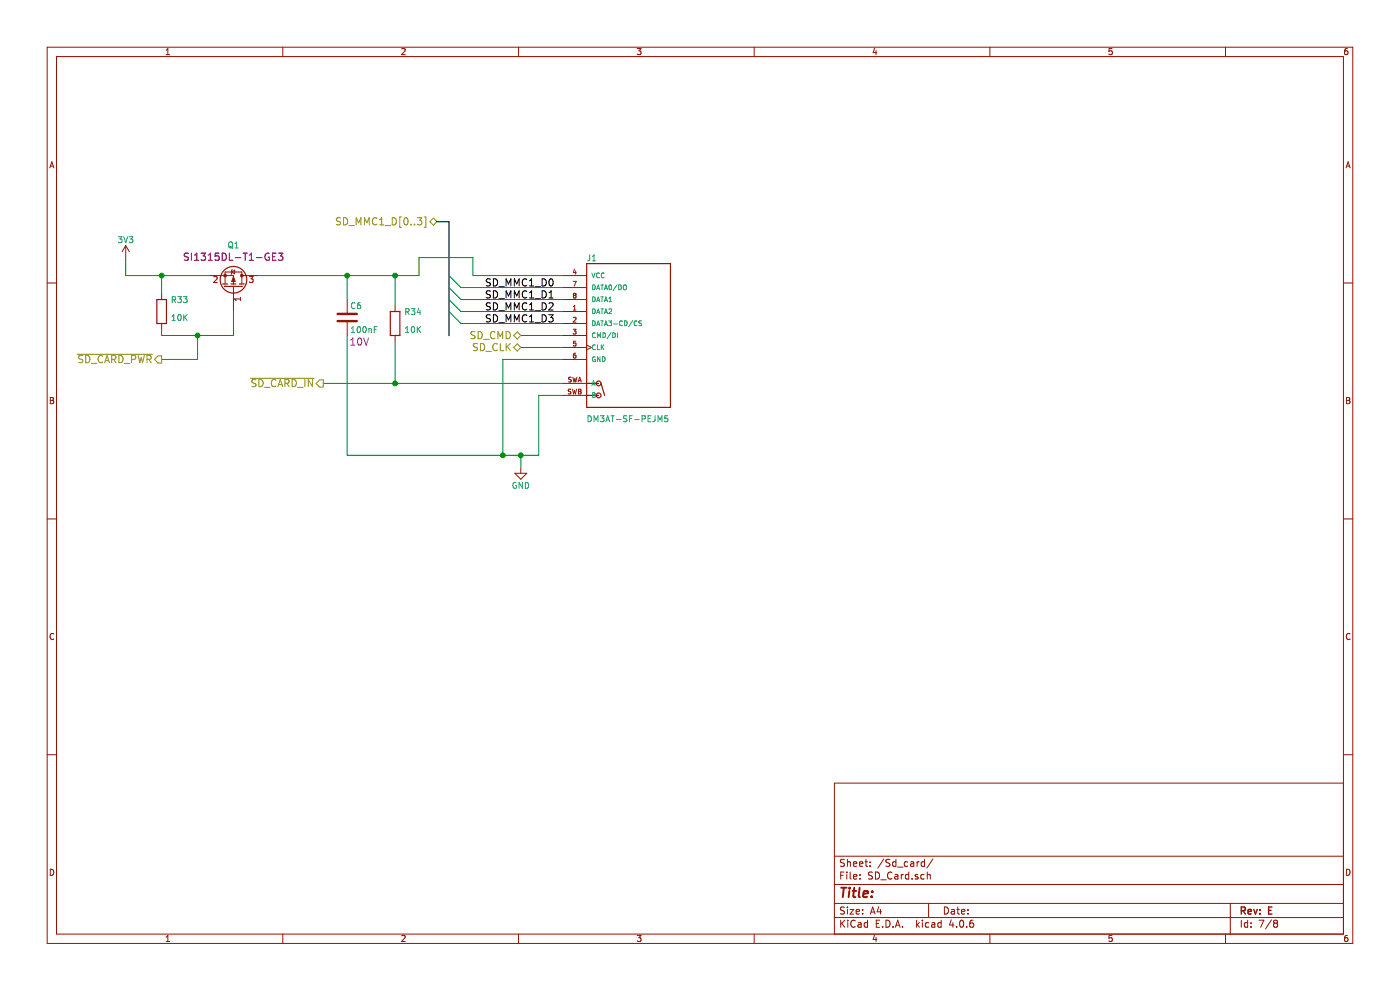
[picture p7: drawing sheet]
EESchema Schematic File Version 2
LIBS:device
LIBS:stm32
LIBS:power
LIBS:transistors
LIBS:conn
LIBS:linear
LIBS:regul
LIBS:74xx
LIBS:cmos4000
LIBS:adc-dac
LIBS:memory
LIBS:xilinx
LIBS:microcontrollers
LIBS:dsp
LIBS:microchip
LIBS:analog_switches
LIBS:motorola
LIBS:texas
LIBS:intel
LIBS:audio
LIBS:interface
LIBS:digital-audio
LIBS:philips
LIBS:display
LIBS:cypress
LIBS:siliconi
LIBS:opto
LIBS:atmel
LIBS:contrib
LIBS:valves
LIBS:74xgxx
LIBS:ac-dc
LIBS:actel
LIBS:allegro
LIBS:Altera
LIBS:analog_devices
LIBS:battery_management
LIBS:bbd
LIBS:brooktre
LIBS:cmos_ieee
LIBS:dc-dc
LIBS:diode
LIBS:elec-unifil
LIBS:ESD_Protection
LIBS:ftdi
LIBS:gennum
LIBS:graphic
LIBS:hc11
LIBS:ir
LIBS:Lattice
LIBS:logo
LIBS:maxim
LIBS:mechanical
LIBS:microchip_dspic33dsc
LIBS:microchip_pic10mcu
LIBS:microchip_pic12mcu
LIBS:microchip_pic16mcu
LIBS:microchip_pic18mcu
LIBS:microchip_pic32mcu
LIBS:motor_drivers
LIBS:motors
LIBS:msp430
LIBS:nordicsemi
LIBS:nxp_armmcu
LIBS:onsemi
LIBS:Oscillators
LIBS:Power_Management
LIBS:powerint
LIBS:pspice
LIBS:references
LIBS:relays
LIBS:rfcom
LIBS:sensors
LIBS:silabs
LIBS:stm8
LIBS:supertex
LIBS:switches
LIBS:transf
LIBS:ttl_ieee
LIBS:video
LIBS:wiznet
LIBS:Worldsemi
LIBS:Xicor
LIBS:zetex
LIBS:Zilog
LIBS:Power-SchDoc-cache
LIBS:DM3AT-SF-PEJM5
LIBS:MinimumMeadow_RevE-cache
EELAYER 25 0
EELAYER END
$Descr A4 11693 8268
encoding utf-8
Sheet 7 8
Title ""
Date ""
Rev "E"
Comp ""
Comment1 ""
Comment2 ""
Comment3 ""
Comment4 ""
$EndDescr
$Comp
L DM3AT-SF-PEJM5 J1
U 1 1
P 4900 2800
F 0 "J1" H 4900 3421 50  0000 L BNN
F 1 "DM3AT-SF-PEJM5" H 4900 2078 50  0000 L BNN
F 2 "footprints:HRS_DM3AT-SF-PEJM5" H 4900 2800 50  0001 L BNN
F 3 "Good" H 4900 2800 50  0001 L BNN
F 4 "Hirose" H 4900 2800 60  0001 C CNN "Manufacturer"
F 5 "DM3AT-SF-PEJM5" H 4900 2800 60  0001 C CNN "Part Number"
F 6 "None" H 4900 2800 50  0001 L BNN "Package"
F 7 "DM3AT-SF-PEJM5" H 4900 2800 50  0001 L BNN "MP"
F 8 "DM3 Series 8 Position Right Angle SMT Push Push Ejection MicroSD Card Connector" H 4900 2800 50  0001 L BNN "Description"
F 9 "Hirose" H 4900 2800 50  0001 L BNN "MF"
F 10 "1.90 USD" H 4900 2800 50  0001 L BNN "Price"
	1    4900 2800
	1    0    0    -1  
$EndComp
$Comp
L GND #PWR053
U 1 1
P 4350 3900
F 0 "#PWR053" H 4350 3650 50  0001 C CNN
F 1 "GND" H 4350 3750 50  0000 C CNN
F 2 "" H 4350 3900 50  0000 C CNN
F 3 "" H 4350 3900 50  0000 C CNN
	1    4350 3900
	1    0    0    -1  
$EndComp
$Comp
L R R34
U 1 1
P 3300 2700
F 0 "R34" H 3450 2800 50  0000 C CNN
F 1 "10K" H 3450 2650 50  0000 C CNN
F 2 "Resistors_SMD:R_0603_HandSoldering" V 3230 2700 50  0001 C CNN
F 3 "" H 3300 2700 50  0000 C CNN
F 4 "Value" H 3300 2700 60  0001 C CNN "Test something"
F 5 "Value" H 3300 2700 60  0001 C CNN "Fieldname"
F 6 "CRCW060310K0FKEAHP" V 3300 2700 60  0001 C CNN "Part Number"
F 7 "Vishay Dale" V 3300 2700 60  0001 C CNN "Manufacturer"
	1    3300 2700
	1    0    0    -1  
$EndComp
$Comp
L C C6
U 1 1
P 2900 2650
F 0 "C6" H 2925 2750 50  0000 L CNN
F 1 "100nF" H 2925 2550 50  0000 L CNN
F 2 "Capacitors_SMD:C_0603_HandSoldering" H 2938 2500 50  0001 C CNN
F 3 "" H 2900 2650 50  0000 C CNN
F 4 "AVX COrp" H 2900 2650 60  0001 C CNN "Manufacturer"
F 5 "0603ZC104KAT2A" H 2900 2650 60  0001 C CNN "Part Number"
F 6 "10V" H 3000 2450 60  0000 C CNN "Voltage"
	1    2900 2650
	1    0    0    -1  
$EndComp
$Comp
L 3V3 #PWR054
U 1 1
P 1050 2150
F 0 "#PWR054" H 1050 2000 50  0001 C CNN
F 1 "3V3" H 1050 2300 50  0000 C CNN
F 2 "" H 1050 2150 60  0000 C CNN
F 3 "" H 1050 2150 60  0000 C CNN
	1    1050 2150
	1    0    0    -1  
$EndComp
Wire Wire Line
	4700 3000 4200 3000
Wire Wire Line
	4200 3000 4200 3800
Wire Wire Line
	4700 3300 4500 3300
Wire Wire Line
	4500 3300 4500 3800
Wire Wire Line
	4500 3800 2900 3800
Wire Wire Line
	4350 3900 4350 3800
Connection ~ 4350 3800
Wire Wire Line
	3300 2850 3300 3200
Wire Wire Line
	2700 3200 4700 3200
Wire Wire Line
	3300 2300 3300 2550
Wire Wire Line
	2150 2300 3500 2300
Wire Wire Line
	2900 2300 2900 2500
Connection ~ 3300 2300
Wire Wire Line
	2900 3800 2900 2800
Connection ~ 4200 3800
Connection ~ 2900 2300
Wire Wire Line
	3850 2400 4700 2400
Wire Wire Line
	3850 2500 4700 2500
Wire Wire Line
	3850 2600 4700 2600
Wire Wire Line
	3850 2700 4700 2700
Wire Wire Line
	4700 2800 4350 2800
Wire Wire Line
	4700 2900 4350 2900
Text HLabel 4350 2900 0    60   BiDi ~ 0
SD_CLK
Text HLabel 4350 2800 0    60   BiDi ~ 0
SD_CMD
Text HLabel 2700 3200 0    60   Output ~ 0
~SD_CARD_IN
Connection ~ 3300 3200
Wire Bus Line
	3750 1850 3750 2800
Text HLabel 3650 1850 0    60   BiDi ~ 0
SD_MMC1_D[0..3]
Wire Bus Line
	3750 1850 3650 1850
Entry Wire Line
	3750 2400 3850 2500
Entry Wire Line
	3750 2500 3850 2600
Entry Wire Line
	3750 2600 3850 2700
Wire Wire Line
	3500 2150 3950 2150
Wire Wire Line
	3500 2300 3500 2150
Wire Wire Line
	3950 2150 3950 2300
Wire Wire Line
	3950 2300 4700 2300
Entry Wire Line
	3750 2300 3850 2400
Text Label 4050 2400 0    60   ~ 0
SD_MMC1_D0
Text Label 4050 2500 0    60   ~ 0
SD_MMC1_D1
Text Label 4050 2600 0    60   ~ 0
SD_MMC1_D2
Text Label 4050 2700 0    60   ~ 0
SD_MMC1_D3
$Comp
L Q_PMOS_GSD Q1
U 1 1
P 1950 2400
F 0 "Q1" V 2300 2350 50  0000 L CNN
F 1 "Q_PMOS_GSD" V 2350 2050 50  0001 L CNN
F 2 "SI1315DL-T1-GE3" V 2200 2400 60  0000 C CNN
F 3 "http://www.vishay.com/docs/67193/si1315dl.pdf" H 1950 2400 50  0001 C CNN
F 4 "Vishay" V 1850 2650 60  0001 C CNN "Manufacturer"
F 5 "SI1315DL-T1-GE3" V 2200 2400 60  0000 C CNN "Part Number"
	1    1950 2400
	0    1    -1   0   
$EndComp
Wire Wire Line
	1050 2150 1050 2300
Wire Wire Line
	1050 2300 1750 2300
$Comp
L R R33
U 1 1
P 1350 2600
F 0 "R33" H 1500 2700 50  0000 C CNN
F 1 "10K" H 1500 2550 50  0000 C CNN
F 2 "Resistors_SMD:R_0603_HandSoldering" V 1280 2600 50  0001 C CNN
F 3 "" H 1350 2600 50  0000 C CNN
F 4 "Value" H 1350 2600 60  0001 C CNN "Test something"
F 5 "Value" H 1350 2600 60  0001 C CNN "Fieldname"
F 6 "CRCW060310K0FKEAHP" V 1350 2600 60  0001 C CNN "Part Number"
F 7 "Vishay Dale" V 1350 2600 60  0001 C CNN "Manufacturer"
	1    1350 2600
	1    0    0    -1  
$EndComp
Wire Wire Line
	1350 2450 1350 2300
Connection ~ 1350 2300
Wire Wire Line
	1350 2750 1350 2800
Wire Wire Line
	1350 2800 1950 2800
Wire Wire Line
	1950 2800 1950 2600
Wire Wire Line
	1650 2800 1650 3000
Wire Wire Line
	1650 3000 1350 3000
Connection ~ 1650 2800
Text HLabel 1350 3000 0    60   Output ~ 0
~SD_CARD_PWR
$EndSCHEMATC
